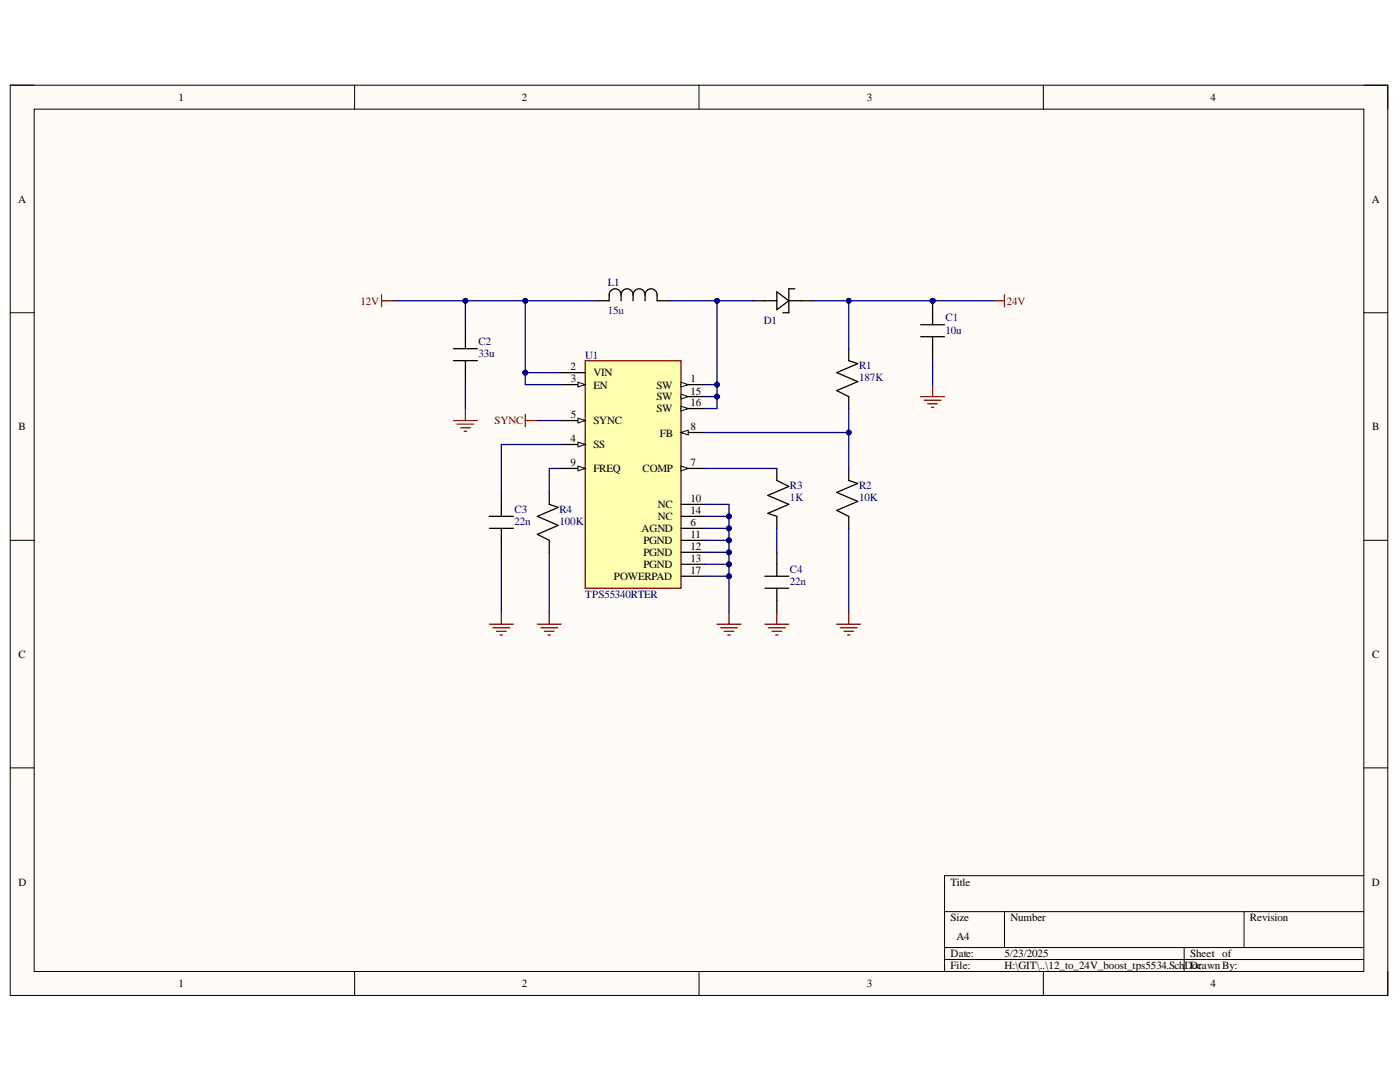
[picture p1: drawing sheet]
# Altium project PCB_Boost-12-to-24.PrjPcb
1 sheet, 13 parts. Net scope: global (net labels, ports and power ports of the same name join across sheets).
Board files: PCB_12_to_24_boost.PcbDoc, intento2_PCB.PcbDoc

## Sheet 12_to_24V_boost_tps5534.SchDoc
size A4; SheetNumber: 1; SheetTotal: 1

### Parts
C1  10u  [CAP_0603]
C2  33u  [CAP_0805]
C3  value 22n  [CAP_0603]  (hidden comment: 22nF)
C4  value 22n  [CAP_0603]  (hidden comment: 22nF)
D1  SS3P4-M3/84A  [DO-220AA(POWER DIODE)]  (value not drawn)
L1  value 15u  [L_0603]  (hidden comment: IND 15UH 2MA 1.5 OHM)
PJ1  CONN PWR JACK 2.5X5.5MM SOLDER  [PWR_JACK_2.50mm]  (value not drawn)
R1  187K  [RES_0603]
R2  1K  [RES_0603]
R3  10K  [RES_0603]
R4  100K  [RES_0603]
TB1  TERM BLK 2P SIDE ENT 5.08MM PCB  [TB_2x1_5.08mm]  (value not drawn)
U1  TPS55340RTER  [WQFN-16_3X3MM]  (value not drawn)

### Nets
12V: C2.2 L1.1 TB1.1 U1.2(VIN) U1.3(EN)
24V: C1.2 D1.2 PJ1.1 R1.2
GND: C1.1 C2.1 C3.1 C4.1 PJ1.2 PJ1.3 R3.1 R4.1 TB1.2 U1.5(SYNC) U1.6(AGND) U1.10(NC) U1.11(PGND) U1.12(PGND) U1.13(PGND) U1.14(NC) U1.17(POWERPAD)
NetC3_2: C3.2 U1.4(SS)
NetC4_2: C4.2 R2.2
NetD1_1: D1.1 L1.2 U1.1(SW)
NetR1_1: R1.1 R3.2 U1.8(FB)
NetR2_1: R2.1 U1.7(COMP)
NetR4_2: R4.2 U1.9(FREQ)

Not connected (* = marked no-connect by the designer): U1 15(SW)* 16(SW)*

### Layout directives
net class 12VCLASS: (no net found under the mark)
net class 24V_CLASS: (no net found under the mark)

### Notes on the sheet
- 12V @ 2A
- (near C1) 24 @ 1A
